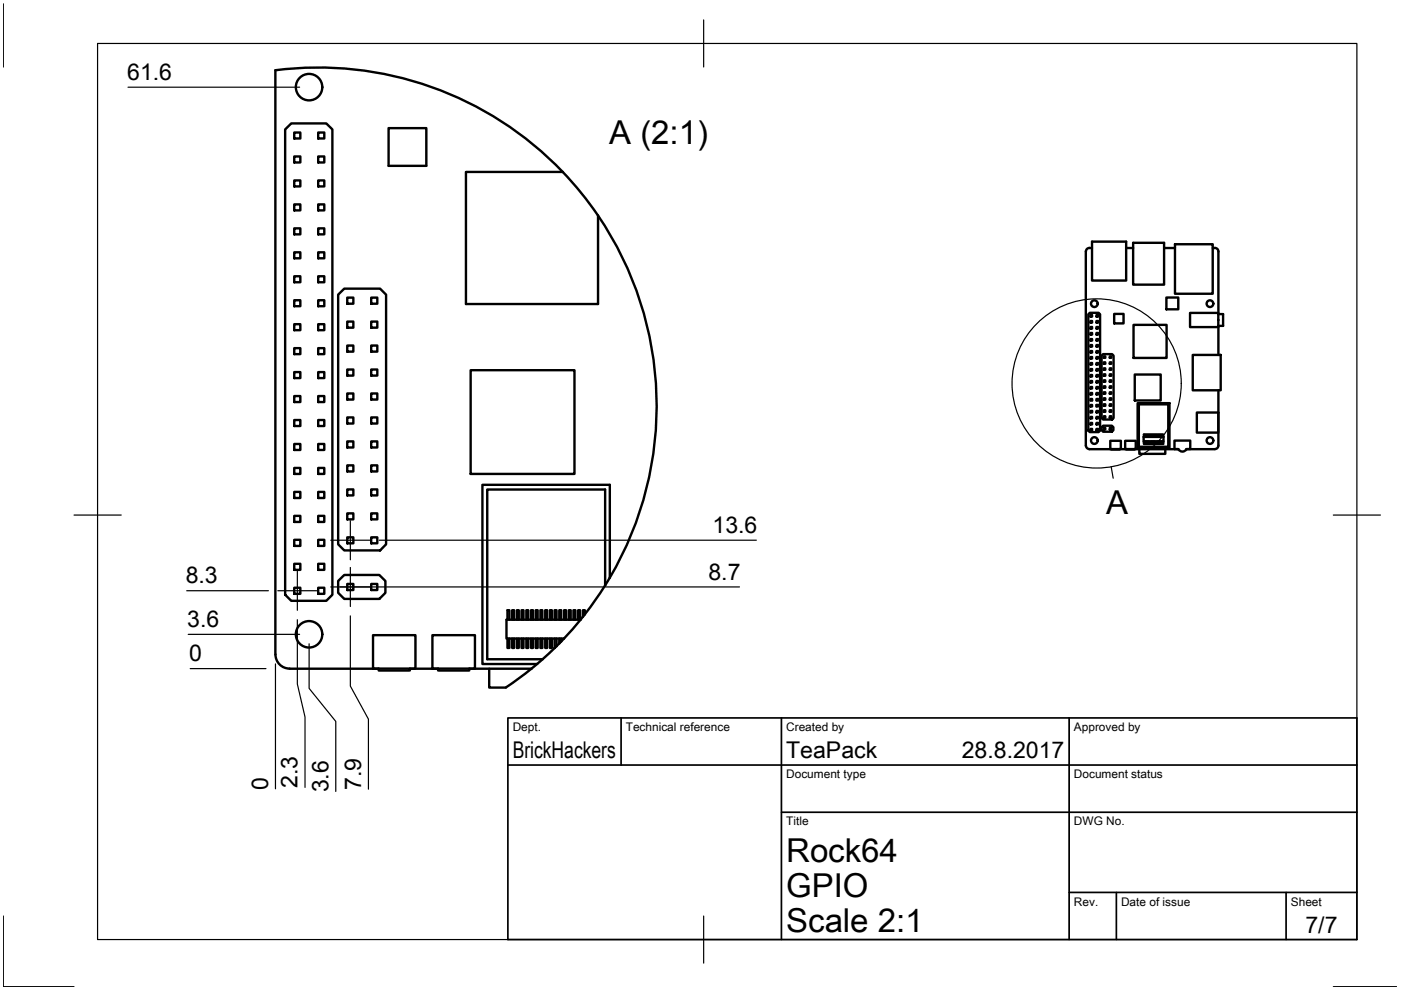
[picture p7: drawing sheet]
<svg xmlns="http://www.w3.org/2000/svg" width="297mm" height="210mm" viewBox="0 0 297 210" stroke-linecap="round" stroke-linejoin="round" font-family="sans-serif">
<!-- layer: Visible -->
<g fill="none" stroke="#000" stroke-width=".51">
<path d="M58.4 14.9v123.9M58.4 14.9a71.7 71.7 0 0 1 60.9 21.6M60.5 27.4l1.3-1.2h7.4l1.3 1.2v98.7l-1.3 1.3h-7.4l-1.3-1.3zM62.4 38.3h1.3v1.2h-1.3zM62.4 33.2h1.3v1.2h-1.3zM62.4 28.1h1.3v1.3h-1.3zM67.5 38.3h1.3v1.2h-1.3zM67.5 33.2h1.3v1.2h-1.3zM67.5 28.1h1.3v1.3h-1.3zM82.4 27.2h8v8h-8zM119.3 36.5h-20.5v28h28v-18.8M119.3 36.5l3.6 4 3.9 5.2"/>
<path d="M62.4 58.6h1.3v1.2h-1.3zM62.4 53.5h1.3v1.3h-1.3zM62.4 48.4h1.3v1.3h-1.3zM62.4 43.3h1.3v1.3h-1.3zM67.5 58.6h1.3v1.2h-1.3zM67.5 53.5h1.3v1.3h-1.3zM67.5 48.4h1.3v1.3h-1.3zM67.5 43.3h1.3v1.3h-1.3zM126.8 45.7a71.7 71.7 0 0 1 1.5 78.4v-20.3h-25v36h11.7M230.2 53.3v41.2M231.5 52.6a.97 .97 0 0 0-1.2 .4l-.1 .3M231.5 51.2h7.3v8.3h-7.3z"/>
<path d="M238.8 52.6h1.4M240.2 51.5h6.6v8.9h-6.6zM246.8 52.6h2.3M249.1 51.8h8v10.5h-8zM257.1 52.6a.88 .88 0 0 1 1.2 .7v13.3M62.4 78.9h1.3v1.3h-1.3zM62.4 73.8h1.3v1.3h-1.3zM62.4 68.7h1.3v1.3h-1.3zM62.4 63.7h1.3v1.2h-1.3zM67.5 78.9h1.3v1.3h-1.3zM67.5 73.8h1.3v1.3h-1.3zM67.5 68.7h1.3v1.3h-1.3z"/>
<path d="M67.5 63.7h1.3v1.2h-1.3zM71.7 62.5l1.3-1.3h7.6l1.3 1.3v52.9l-1.3 1.3h-7.6l-1.3-1.3zM73.6 78.3h1.3v1.3h-1.3zM73.6 73.3h1.3v1.3h-1.3zM73.6 68.2h1.3v1.3h-1.3zM73.6 63.1h1.3v1.3h-1.3zM78.7 78.3h1.3v1.3h-1.3zM78.7 73.3h1.3v1.3h-1.3zM78.7 68.2h1.3v1.3h-1.3zM78.7 63.1h1.3v1.3h-1.3zM99.8 78.5h22v22h-22zM230.7 66.6l.4-.3h1.8l.3 .3v24.7l-.3 .3h-1.8l-.4-.3z"/>
<path d="M231.2 79.5h.3v.3h-.3zM231.2 78.2h.3v.4h-.3zM231.2 77h.3v.3h-.3zM231.2 75.7h.3v.3h-.3zM231.2 74.4h.3v.3h-.3zM231.2 73.2h.3v.3h-.3zM231.2 71.9h.3v.3h-.3zM231.2 70.6h.3v.3h-.3zM231.2 69.3h.3v.4h-.3zM231.2 68.1h.3v.3h-.3zM231.2 66.8h.3v.3h-.3zM232.5 79.5h.3v.3h-.3z"/>
<path d="M232.5 78.2h.3v.4h-.3zM232.5 77h.3v.3h-.3zM232.5 75.7h.3v.3h-.3zM232.5 74.4h.3v.3h-.3zM232.5 73.2h.3v.3h-.3zM232.5 71.9h.3v.3h-.3zM232.5 70.6h.3v.3h-.3zM232.5 69.3h.3v.4h-.3zM232.5 68.1h.3v.3h-.3zM232.5 66.8h.3v.3h-.3zM233.6 75.4l.3-.3h1.9l.3 .3v13.2l-.3 .3h-1.9l-.3-.3zM234 79.4h.3v.3h-.3z"/>
<path d="M234 78.1h.3v.3h-.3zM234 76.8h.3v.3h-.3zM234 75.6h.3v.3h-.3zM235.3 79.4h.3v.3h-.3zM235.3 78.1h.3v.3h-.3zM235.3 76.8h.3v.3h-.3zM235.3 75.6h.3v.3h-.3zM236.2 66.6h2v2h-2zM240.3 68.9h7v7h-7zM240.6 79.4h5.5v5.5h-5.5zM247.3 63.1h2.5v2.5h-2.5zM252.3 66.3h6v3h-6z"/>
<path d="M252.9 75.3h5.9v7.4h-5.9zM258.3 66.6h1v2.5h-1M258.3 69.1v6.2M62.4 99.2h1.3v1.3h-1.3zM62.4 94.1h1.3v1.3h-1.3zM62.4 89.1h1.3v1.2h-1.3zM62.4 84h1.3v1.2h-1.3zM67.5 99.2h1.3v1.3h-1.3zM67.5 94.1h1.3v1.3h-1.3zM67.5 89.1h1.3v1.2h-1.3zM67.5 84h1.3v1.2h-1.3zM73.6 98.7h1.3v1.3h-1.3z"/>
<path d="M73.6 93.6h1.3v1.3h-1.3zM73.6 88.5h1.3v1.3h-1.3zM73.6 83.4h1.3v1.3h-1.3zM78.7 98.7h1.3v1.3h-1.3zM78.7 93.6h1.3v1.3h-1.3zM78.7 88.5h1.3v1.3h-1.3zM78.7 83.4h1.3v1.3h-1.3zM230.2 94.5a.75 .75 0 0 0 .8 .7M231 95.2h4.7M231.2 90.9h.3v.4h-.3zM231.2 89.7h.3v.3h-.3zM231.2 88.4h.3v.3h-.3z"/>
<path d="M231.2 87.1h.3v.3h-.3zM231.2 85.9h.3v.3h-.3zM231.2 84.6h.3v.3h-.3zM231.2 83.3h.3v.3h-.3zM231.2 82h.3v.4h-.3zM231.2 80.8h.3v.3h-.3zM232.5 90.9h.3v.4h-.3zM232.5 89.7h.3v.3h-.3zM232.5 88.4h.3v.3h-.3zM232.5 87.1h.3v.3h-.3zM232.5 85.9h.3v.3h-.3zM232.5 84.6h.3v.3h-.3z"/>
<path d="M232.5 83.3h.3v.3h-.3zM232.5 82h.3v.4h-.3zM232.5 80.8h.3v.3h-.3zM233.6 90.6l.3-.3h1.8l.4 .3v.6l-.4 .3h-1.8l-.3-.3zM234 88.3h.3v.3h-.3zM234 87h.3v.3h-.3zM234 85.7h.3v.3h-.3zM234 84.4h.3v.4h-.3zM234 83.2h.3v.3h-.3zM234 81.9h.3v.3h-.3zM234 80.6h.3v.3h-.3zM234 90.7h.3v.4h-.3z"/>
<path d="M235.3 90.7h.3v.4h-.3zM235.3 88.3h.3v.3h-.3zM235.3 87h.3v.3h-.3zM235.3 85.7h.3v.3h-.3zM235.3 84.4h.3v.4h-.3zM235.3 83.2h.3v.3h-.3zM235.3 81.9h.3v.3h-.3zM235.3 80.6h.3v.3h-.3zM235.4 93.5h2.2v1.7h-2.2zM235.7 95.2h1.6M237.3 95.2h1.6M238.6 93.5h2.2v1.7h-2.2z"/>
<path d="M238.9 95.2h1.6M240.5 95.2h9.3M241.2 85.5h6.8v9.5h-6.8zM241.5 85.7h6.2v9h-6.2zM241.6 95.2v1h5.5v-1M242.5 92.6h4.2v1h-4.2zM242.5 92.6v-.5l.1 .5M242.5 93.6v.5l.1-.5M242.8 92.6v-.5l.1 .5M242.8 93.6v.5l.1-.5M243 92.6v-.5l.1 .5M243 93.6v.5l.1-.5"/>
<path d="M243.3 92.6v-.5l.1 .5M243.3 93.6v.5l.1-.5M243.5 92.6v-.5l.1 .5M243.5 93.6v.5l.1-.5M243.8 92.6v-.5l.1 .5M243.8 93.6v.5l.1-.5M244 92.6v-.5l.1 .5M244 93.6v.5l.1-.5M244.3 92.6v-.5l.1 .5M244.3 93.6v.5l.1-.5M244.5 92.6v-.5l.1 .5M244.5 93.6v.5l.1-.5"/>
<path d="M244.8 92.6v-.5l.1 .5M244.8 93.6v.5l.1-.5M245 92.6v-.5l.1 .5M245 93.6v.5l.1-.5M245.3 92.6v-.5l.1 .5M245.3 93.6v.5l.1-.5M245.5 92.6v-.5l.1 .5M245.5 93.6v.5l.1-.5M245.8 92.6v-.5l.1 .5M245.8 93.6v.5l.1-.5M246 92.6v-.5l.1 .5M246 93.6v.5l.1-.5"/>
<path d="M246.3 92.6v-.5l.1 .5M246.3 93.6v.5l.1-.5M246.5 92.6v-.5l.1 .5M246.5 93.6v.5l.1-.5M249 93.4h3.4v1.8h-.8a.98 .98 0 0 1-1.8 0h-.8zM251.6 95.2h6M253.8 87.5h4.5v4.2h-4.5zM258.3 82.7v11.8a.75 .75 0 0 1-.7 .7M62.4 119.5h1.3v1.3h-1.3zM62.4 114.5h1.3v1.2h-1.3zM62.4 109.4h1.3v1.3h-1.3zM62.4 104.3h1.3v1.3h-1.3z"/>
<path d="M67.5 119.5h1.3v1.3h-1.3zM67.5 114.5h1.3v1.2h-1.3zM67.5 109.4h1.3v1.3h-1.3zM67.5 104.3h1.3v1.3h-1.3zM73.6 113.9h1.3v1.3h-1.3zM73.6 108.8h1.3v1.3h-1.3zM73.6 103.8h1.3v1.2h-1.3zM78.7 113.9h1.3v1.3h-1.3zM78.7 108.8h1.3v1.3h-1.3zM78.7 103.8h1.3v1.2h-1.3zM58.4 138.8a2.99 2.99 0 0 0 3 3M62.4 124.6h1.3v1.3h-1.3z"/>
<path d="M67.5 124.6h1.3v1.3h-1.3zM71.7 123.2l1.3-1.3h7.4l1.3 1.3v2.5l-1.3 1.3h-7.4l-1.3-1.3zM73.6 123.8h1.3v1.3h-1.3zM78.7 123.8h1.3v1.3h-1.3zM79.1 134.7h9v7.1h-9zM91.7 134.7h9v7.1h-9zM107.6 131.4v-2h.4v2M107.6 135.4v2h.4v-2M108.6 131.4v-2h.4v2M108.6 135.4v2h.4v-2M109.6 131.4v-2h.4v2M109.6 135.4v2h.4v-2"/>
<path d="M110.6 131.4v-2h.4v2M110.6 135.4v2h.4v-2M111.6 131.4v-2h.4v2M111.6 135.4v2h.4v-2M112.6 131.4v-2h.4v2M112.6 135.4v2h.4v-2M113.6 131.4v-2h.4v2M113.6 135.4v2h.4v-2M114.6 131.4v-2h.4v2M114.6 135.4v2h.4v-2M115.6 131.4v-2h.4v2M115.6 135.4v2h.4v-2"/>
<path d="M116.6 131.4v-2h.4v2M116.6 135.4v2h.4v-2M117.6 131.4v-2h.4v2M117.6 135.4v2M117.6 137.4l-3.7 3.4M118 135.4v1.6M118 137l-.4 .4M118.6 135.4v1l-.6 .6M118.6 131.4v-2h.4v2M119 135.4v.6M119 136l-.4 .4M119.6 135.4l-.6 .6"/>
<path d="M119.6 131.4v-2h.4v2M120.6 131.4v-2h.4v2M121.6 131.4v-2h.4v2M122.6 131.4v-2h.4v2M123.1 131.4h-15.7v4h12.2M123.6 130.8l-4 4.6M124 130.3v-.9h-.4v1.4M128.3 124.1l-2.3 3.5-2.4 3.2M129.3 122.5v-19.7h-27v38h11.6M61.4 141.8h18.9M80.3 141.8v.4h6.6v-.4M86.9 141.8h6"/>
<path d="M92.9 141.8v.4h6.6v-.4M99.5 141.8h13.2M103.7 141.8v4h3.6M112.7 141.8l-5.4 4M113.9 140.8l-1.2 1"/>
<circle cx="65.5" cy="18.5" r="2.8"/>
<circle cx="232" cy="64.4" r=".71"/>
<circle cx="256.5" cy="64.4" r=".71"/>
<circle cx="232" cy="93.4" r=".71"/>
<circle cx="256.5" cy="93.4" r=".71"/>
<circle cx="65.5" cy="134.5" r="2.8"/>
</g>
<!-- layer: Border -->
<path d="M.7 .8v13.4M20.7 9.2h267v190h-267zM149.2 4.2v10M15.7 109.2h10M282.7 109.2h10M.7 194.2v15h15M149.2 194.2v10M282.7 209.2h13.4" fill="none" stroke="#000" stroke-width=".25"/>
<!-- layer: TitleBlock -->
<path d="M107.7 152.2h180v47h-180zM131.7 152.2v10M165.7 152.2v47M226.7 152.2v47M107.7 162.2h180M165.7 172.2h122M226.7 189.2h61M236.7 189.2v10M272.7 189.2v10" fill="none" stroke="#000" stroke-width=".36"/>
<!-- layer: Annotations -->
<g fill="none" stroke="#000" stroke-width=".25">
<path d="M235.6 99l.4 2.4"/>
<circle cx="232.5" cy="81.3" r="17.9"/>
</g>
<!-- layer: Dimensions -->
<path d="M27.1 18.5h36.4M80.4 114.5h80M39.6 125.3h17.3M39.9 134.5h23.6M63 131.4v13.6l1.7 7v14.9M65.5 136.5v9.5l5.7 7v14.8M72.1 124.4h84.7M74.3 130.6v14.9l3.8 7v14.8M40.3 141.8h16.1M58.4 140.8v26.4" fill="none" stroke="#000" stroke-width=".25"/>
<!-- layer: Center Lines -->
<path d="M70.1 114.5h8.3M74.3 110.4v8.3M58.9 125.3h8.3M63 121.1v8.3M70.1 124.4h8.3M74.3 120.3v8.3" fill="none" stroke="#000" stroke-width=".25"/>
<g font-size="7">
<text x="129.1" y="30.5">A (2:1)</text>
<text x="234.6" y="108.9">A</text>
<text x="166.7" y="182.7">Rock64</text>
<text x="166.7" y="190.2">GPIO</text>
<text x="166.7" y="197.7">Scale 2:1</text>
</g>
<g font-size="4.9">
<text x="27" y="16.9">61.6</text>
<text x="151.1" y="113">13.6</text>
<text x="39.4" y="123.7">8.3</text>
<text x="150.2" y="122.9">8.7</text>
<text x="39.7" y="132.9">3.6</text>
<text x="40.1" y="140.2">0</text>
<text x="108.7" y="160.7">BrickHackers</text>
<text x="166.7" y="160.7">TeaPack</text>
<text x="203.9" y="160.7">28.8.2017</text>
<text x="56.8" y="167.5" transform="rotate(-90 56.8 167.5)">0</text>
<text x="63.1" y="167.1" transform="rotate(-90 63.1 167.1)">2.3</text>
<text x="76.6" y="167.6" transform="rotate(-90 76.6 167.6)">7.9</text>
<text x="69.6" y="168" transform="rotate(-90 69.6 168)">3.6</text>
<text x="276.8" y="197.8">7/7</text>
</g>
<g font-size="2.5">
<text x="108.7" y="155">Dept.</text>
<text x="132.7" y="155">Technical reference</text>
<text x="166.7" y="155">Created by</text>
<text x="227.7" y="155">Approved by</text>
<text x="166.7" y="165">Document type</text>
<text x="227.7" y="165">Document status</text>
<text x="166.7" y="175">Title</text>
<text x="227.7" y="175">DWG No.</text>
<text x="227.7" y="192">Rev.</text>
<text x="237.7" y="192">Date of issue</text>
<text x="273.7" y="192">Sheet</text>
</g>
</svg>
